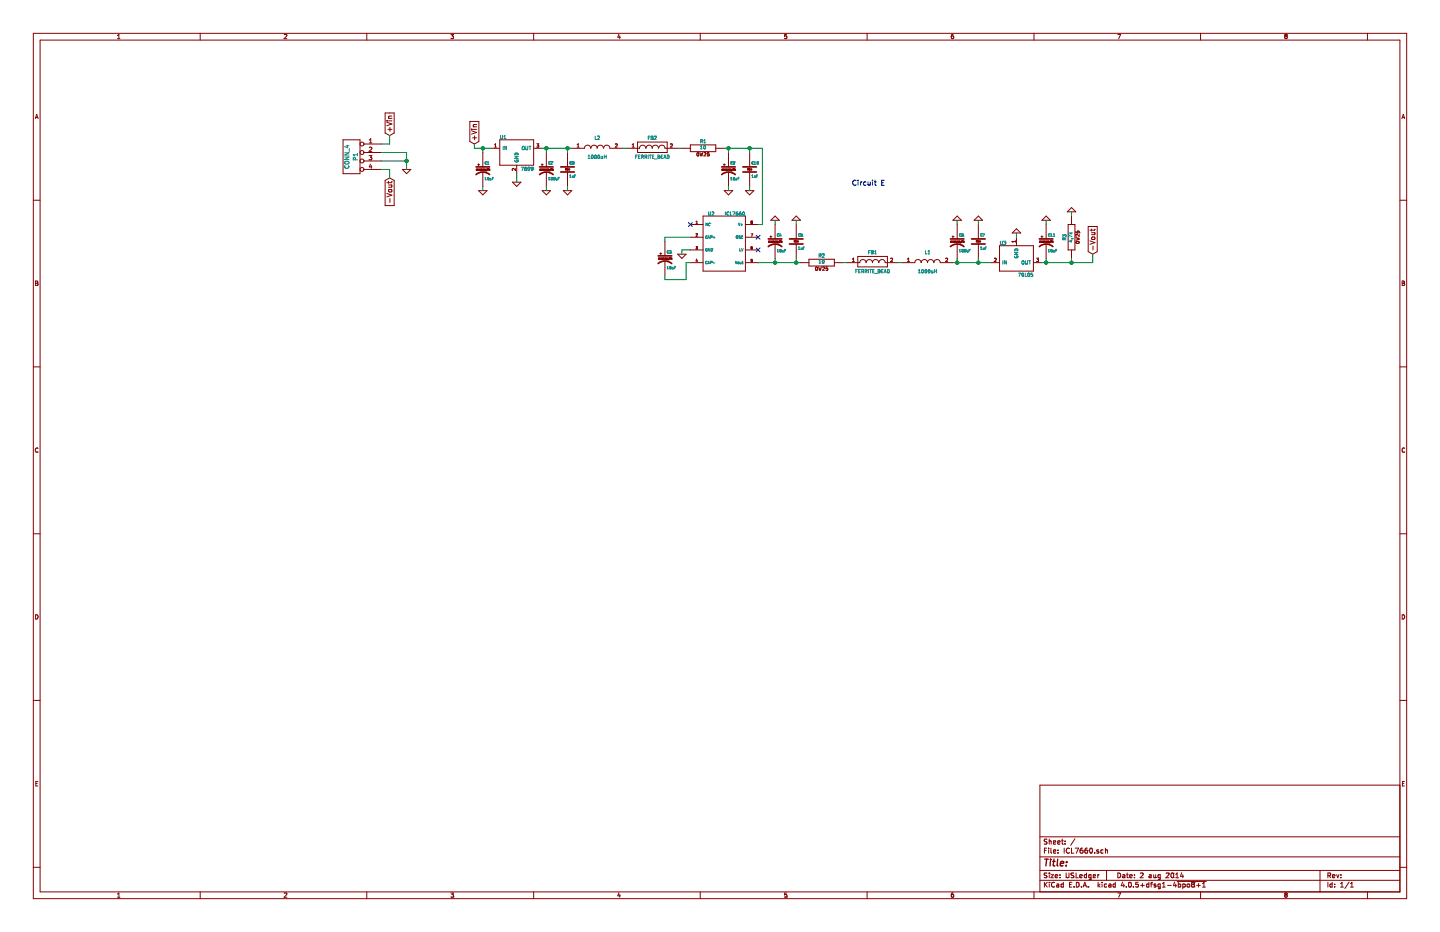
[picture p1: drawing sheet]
EESchema Schematic File Version 2
LIBS:transistors_PL
LIBS:analog_ICs_PL
LIBS:capacitors_PL
LIBS:connectors_PL
LIBS:diodes_PL
LIBS:displays_PL
LIBS:inductors_PL
LIBS:LEDs_PL
LIBS:microcontrollers_PL
LIBS:mounting_holes_PL
LIBS:opamps_PL
LIBS:opto_PL
LIBS:references_PL
LIBS:regulators_PL
LIBS:relays_PL
LIBS:resistors_PL
LIBS:switches_PL
LIBS:power
LIBS:device
LIBS:transistors
LIBS:conn
LIBS:linear
LIBS:regul
LIBS:74xx
LIBS:cmos4000
LIBS:adc-dac
LIBS:memory
LIBS:xilinx
LIBS:special
LIBS:microcontrollers
LIBS:dsp
LIBS:microchip
LIBS:analog_switches
LIBS:motorola
LIBS:texas
LIBS:intel
LIBS:audio
LIBS:interface
LIBS:digital-audio
LIBS:philips
LIBS:display
LIBS:cypress
LIBS:siliconi
LIBS:opto
LIBS:atmel
LIBS:contrib
LIBS:valves
LIBS:ICL7660-cache
EELAYER 27 0
EELAYER END
$Descr USLedger 17000 11000
encoding utf-8
Sheet 1 1
Title ""
Date "2 aug 2014"
Rev ""
Comp ""
Comment1 ""
Comment2 ""
Comment3 ""
Comment4 ""
$EndDescr
$Comp
L 7812 U1
U 1 1
P 6100 1800
F 0 "U1" H 5900 1960 40  0000 L BNN
F 1 "7809" H 6300 1630 40  0000 R TNN
F 2 "~" H 6100 1800 60  0000 C CNN
F 3 "~" H 6100 1800 60  0000 C CNN
	1    6100 1800
	1    0    0    -1  
$EndComp
$Comp
L C_EL C1
U 1 1
P 5700 2000
F 0 "C1" H 5720 2060 30  0000 L BNN
F 1 "10uF" H 5720 1910 30  0000 L TNN
F 2 "~" H 5738 1850 30  0000 C CNN
F 3 "~" H 5700 2000 60  0000 C CNN
	1    5700 2000
	1    0    0    -1  
$EndComp
$Comp
L GND #PWR01
U 1 1
P 5700 2250
F 0 "#PWR01" H 5700 2250 30  0001 C CNN
F 1 "GND" H 5700 2180 30  0001 C CNN
F 2 "" H 5700 2250 60  0000 C CNN
F 3 "" H 5700 2250 60  0000 C CNN
	1    5700 2250
	1    0    0    -1  
$EndComp
$Comp
L GND #PWR02
U 1 1
P 6100 2150
F 0 "#PWR02" H 6100 2150 30  0001 C CNN
F 1 "GND" H 6100 2080 30  0001 C CNN
F 2 "" H 6100 2150 60  0000 C CNN
F 3 "" H 6100 2150 60  0000 C CNN
	1    6100 2150
	1    0    0    -1  
$EndComp
Connection ~ 5700 1750
Wire Wire Line
	6100 2150 6100 2050
$Comp
L ICL7660 U2
U 1 1
P 8550 2650
F 0 "U2" H 8395 2780 40  0000 C CNN
F 1 "ICL7660" H 8675 2780 40  0000 C CNN
F 2 "" H 8550 2650 60  0000 C CNN
F 3 "" H 8550 2650 60  0000 C CNN
	1    8550 2650
	1    0    0    -1  
$EndComp
$Comp
L C_EL C3
U 1 1
P 7850 3050
F 0 "C3" H 7870 3110 30  0000 L BNN
F 1 "10uF" H 7870 2960 30  0000 L TNN
F 2 "~" H 7888 2900 30  0000 C CNN
F 3 "~" H 7850 3050 60  0000 C CNN
	1    7850 3050
	1    0    0    -1  
$EndComp
$Comp
L GND #PWR03
U 1 1
P 8050 3000
F 0 "#PWR03" H 8050 3000 30  0001 C CNN
F 1 "GND" H 8050 2930 30  0001 C CNN
F 2 "" H 8050 3000 60  0000 C CNN
F 3 "" H 8050 3000 60  0000 C CNN
	1    8050 3000
	1    0    0    -1  
$EndComp
Wire Wire Line
	8050 3000 8050 2950
Wire Wire Line
	8050 2950 8150 2950
Wire Wire Line
	7850 2850 7850 2800
Wire Wire Line
	7850 2800 8150 2800
Wire Wire Line
	7850 3250 7850 3300
Wire Wire Line
	7850 3300 8100 3300
Wire Wire Line
	8100 3300 8100 3100
Wire Wire Line
	8100 3100 8150 3100
$Comp
L C_EL C4
U 1 1
P 9150 2850
F 0 "C4" H 9170 2910 30  0000 L BNN
F 1 "10uF" H 9170 2760 30  0000 L TNN
F 2 "~" H 9188 2700 30  0000 C CNN
F 3 "~" H 9150 2850 60  0000 C CNN
	1    9150 2850
	1    0    0    -1  
$EndComp
$Comp
L GND #PWR04
U 1 1
P 9150 2600
F 0 "#PWR04" H 9150 2600 30  0001 C CNN
F 1 "GND" H 9150 2530 30  0001 C CNN
F 2 "" H 9150 2600 60  0000 C CNN
F 3 "" H 9150 2600 60  0000 C CNN
	1    9150 2600
	-1   0    0    1   
$EndComp
Wire Wire Line
	8950 3100 9450 3100
Wire Wire Line
	9150 3100 9150 3050
Connection ~ 9150 3100
Text GLabel 12900 3000 1    60   Input ~ 0
-Vout
NoConn ~ 8950 2800
NoConn ~ 8950 2950
NoConn ~ 8150 2650
Wire Wire Line
	9000 2650 8950 2650
Wire Wire Line
	9150 2650 9150 2600
Text Notes 10450 2200 2    60   ~ 0
Circuit E
$Comp
L FERRITE_BEAD FB1
U 1 1
P 10300 3100
F 0 "FB1" H 10300 3225 40  0000 C CNN
F 1 "FERRITE_BEAD" H 10300 3000 40  0000 C CNN
F 2 "~" H 10300 3100 60  0000 C CNN
F 3 "~" H 10300 3100 60  0000 C CNN
	1    10300 3100
	1    0    0    -1  
$EndComp
$Comp
L C_FILM C5
U 1 1
P 9400 2850
F 0 "C5" H 9420 2910 30  0000 L BNN
F 1 "1uF" H 9420 2790 30  0000 L TNN
F 2 "~" H 9438 2700 30  0000 C CNN
F 3 "~" H 9400 2850 60  0000 C CNN
	1    9400 2850
	1    0    0    -1  
$EndComp
$Comp
L GND #PWR05
U 1 1
P 9400 2600
F 0 "#PWR05" H 9400 2600 30  0001 C CNN
F 1 "GND" H 9400 2530 30  0001 C CNN
F 2 "" H 9400 2600 60  0000 C CNN
F 3 "" H 9400 2600 60  0000 C CNN
	1    9400 2600
	-1   0    0    1   
$EndComp
Wire Wire Line
	9400 2650 9400 2600
Wire Wire Line
	9400 3100 9400 3050
Connection ~ 9400 3100
$Comp
L INDUCTOR L1
U 1 1
P 10950 3100
F 0 "L1" H 10950 3225 40  0000 C CNN
F 1 "1000uH" H 10950 3000 40  0000 C CNN
F 2 "~" H 10950 3100 60  0000 C CNN
F 3 "~" H 10950 3100 60  0000 C CNN
	1    10950 3100
	1    0    0    -1  
$EndComp
$Comp
L C_EL C6
U 1 1
P 11300 2850
F 0 "C6" H 11320 2910 30  0000 L BNN
F 1 "100uF" H 11320 2760 30  0000 L TNN
F 2 "~" H 11338 2700 30  0000 C CNN
F 3 "~" H 11300 2850 60  0000 C CNN
	1    11300 2850
	1    0    0    -1  
$EndComp
$Comp
L GND #PWR06
U 1 1
P 11300 2600
F 0 "#PWR06" H 11300 2600 30  0001 C CNN
F 1 "GND" H 11300 2530 30  0001 C CNN
F 2 "" H 11300 2600 60  0000 C CNN
F 3 "" H 11300 2600 60  0000 C CNN
	1    11300 2600
	-1   0    0    1   
$EndComp
Wire Wire Line
	11300 2650 11300 2600
$Comp
L C_FILM C7
U 1 1
P 11550 2850
F 0 "C7" H 11570 2910 30  0000 L BNN
F 1 "1uF" H 11570 2790 30  0000 L TNN
F 2 "~" H 11588 2700 30  0000 C CNN
F 3 "~" H 11550 2850 60  0000 C CNN
	1    11550 2850
	1    0    0    -1  
$EndComp
$Comp
L GND #PWR07
U 1 1
P 11550 2600
F 0 "#PWR07" H 11550 2600 30  0001 C CNN
F 1 "GND" H 11550 2530 30  0001 C CNN
F 2 "" H 11550 2600 60  0000 C CNN
F 3 "" H 11550 2600 60  0000 C CNN
	1    11550 2600
	-1   0    0    1   
$EndComp
Wire Wire Line
	11550 2650 11550 2600
Wire Wire Line
	11550 3100 11550 3050
Wire Wire Line
	11300 3100 11300 3050
Connection ~ 11300 3100
Connection ~ 11550 3100
Wire Wire Line
	10600 3100 10650 3100
Wire Wire Line
	12900 3100 12900 3000
$Comp
L 79L05 U3
U 1 1
P 12000 3050
F 0 "U3" H 11800 3210 40  0000 L BNN
F 1 "79L05" H 12200 2880 40  0000 R TNN
F 2 "~" H 12000 3050 60  0000 C CNN
F 3 "~" H 12000 3050 60  0000 C CNN
	1    12000 3050
	1    0    0    -1  
$EndComp
$Comp
L C_EL C11
U 1 1
P 12350 2850
F 0 "C11" H 12370 2910 30  0000 L BNN
F 1 "10uF" H 12370 2760 30  0000 L TNN
F 2 "~" H 12388 2700 30  0000 C CNN
F 3 "~" H 12350 2850 60  0000 C CNN
	1    12350 2850
	1    0    0    -1  
$EndComp
$Comp
L GND #PWR08
U 1 1
P 12350 2600
F 0 "#PWR08" H 12350 2600 30  0001 C CNN
F 1 "GND" H 12350 2530 30  0001 C CNN
F 2 "" H 12350 2600 60  0000 C CNN
F 3 "" H 12350 2600 60  0000 C CNN
	1    12350 2600
	-1   0    0    1   
$EndComp
Wire Wire Line
	12350 2650 12350 2600
Wire Wire Line
	12350 3100 12350 3050
Connection ~ 12350 3100
$Comp
L GND #PWR09
U 1 1
P 12000 2750
F 0 "#PWR09" H 12000 2750 30  0001 C CNN
F 1 "GND" H 12000 2680 30  0001 C CNN
F 2 "" H 12000 2750 60  0000 C CNN
F 3 "" H 12000 2750 60  0000 C CNN
	1    12000 2750
	-1   0    0    1   
$EndComp
Wire Wire Line
	12000 2800 12000 2750
$Comp
L R_0W25 R2
U 1 1
P 9700 3100
F 0 "R2" V 9780 3100 40  0000 C CNN
F 1 "10" V 9707 3101 40  0000 C CNN
F 2 "~" V 9630 3100 30  0000 C CNN
F 3 "~" H 9700 3100 30  0000 C CNN
	1    9700 3100
	0    -1   -1   0   
$EndComp
Wire Wire Line
	9950 3100 10000 3100
Wire Wire Line
	11250 3100 11700 3100
$Comp
L C_EL C2
U 1 1
P 6450 2000
F 0 "C2" H 6470 2060 30  0000 L BNN
F 1 "100uF" H 6470 1910 30  0000 L TNN
F 2 "~" H 6488 1850 30  0000 C CNN
F 3 "~" H 6450 2000 60  0000 C CNN
	1    6450 2000
	1    0    0    -1  
$EndComp
$Comp
L GND #PWR010
U 1 1
P 6450 2250
F 0 "#PWR010" H 6450 2250 30  0001 C CNN
F 1 "GND" H 6450 2180 30  0001 C CNN
F 2 "" H 6450 2250 60  0000 C CNN
F 3 "" H 6450 2250 60  0000 C CNN
	1    6450 2250
	1    0    0    -1  
$EndComp
Connection ~ 6450 1750
$Comp
L FERRITE_BEAD FB2
U 1 1
P 7700 1750
F 0 "FB2" H 7700 1875 40  0000 C CNN
F 1 "FERRITE_BEAD" H 7700 1650 40  0000 C CNN
F 2 "~" H 7700 1750 60  0000 C CNN
F 3 "~" H 7700 1750 60  0000 C CNN
	1    7700 1750
	1    0    0    -1  
$EndComp
$Comp
L C_FILM C8
U 1 1
P 6700 2000
F 0 "C8" H 6720 2060 30  0000 L BNN
F 1 "1uF" H 6720 1940 30  0000 L TNN
F 2 "~" H 6738 1850 30  0000 C CNN
F 3 "~" H 6700 2000 60  0000 C CNN
	1    6700 2000
	1    0    0    -1  
$EndComp
$Comp
L GND #PWR011
U 1 1
P 6700 2250
F 0 "#PWR011" H 6700 2250 30  0001 C CNN
F 1 "GND" H 6700 2180 30  0001 C CNN
F 2 "" H 6700 2250 60  0000 C CNN
F 3 "" H 6700 2250 60  0000 C CNN
	1    6700 2250
	1    0    0    -1  
$EndComp
Connection ~ 6700 1750
$Comp
L INDUCTOR L2
U 1 1
P 7050 1750
F 0 "L2" H 7050 1875 40  0000 C CNN
F 1 "1000uH" H 7050 1650 40  0000 C CNN
F 2 "~" H 7050 1750 60  0000 C CNN
F 3 "~" H 7050 1750 60  0000 C CNN
	1    7050 1750
	1    0    0    -1  
$EndComp
$Comp
L C_EL C9
U 1 1
P 8600 2000
F 0 "C9" H 8620 2060 30  0000 L BNN
F 1 "10uF" H 8620 1910 30  0000 L TNN
F 2 "~" H 8638 1850 30  0000 C CNN
F 3 "~" H 8600 2000 60  0000 C CNN
	1    8600 2000
	1    0    0    -1  
$EndComp
$Comp
L GND #PWR012
U 1 1
P 8600 2250
F 0 "#PWR012" H 8600 2250 30  0001 C CNN
F 1 "GND" H 8600 2180 30  0001 C CNN
F 2 "" H 8600 2250 60  0000 C CNN
F 3 "" H 8600 2250 60  0000 C CNN
	1    8600 2250
	1    0    0    -1  
$EndComp
$Comp
L C_FILM C10
U 1 1
P 8850 2000
F 0 "C10" H 8870 2060 30  0000 L BNN
F 1 "1uF" H 8870 1940 30  0000 L TNN
F 2 "~" H 8888 1850 30  0000 C CNN
F 3 "~" H 8850 2000 60  0000 C CNN
	1    8850 2000
	1    0    0    -1  
$EndComp
$Comp
L GND #PWR013
U 1 1
P 8850 2250
F 0 "#PWR013" H 8850 2250 30  0001 C CNN
F 1 "GND" H 8850 2180 30  0001 C CNN
F 2 "" H 8850 2250 60  0000 C CNN
F 3 "" H 8850 2250 60  0000 C CNN
	1    8850 2250
	1    0    0    -1  
$EndComp
Connection ~ 8600 1750
Connection ~ 8850 1750
Wire Wire Line
	8000 1750 8050 1750
$Comp
L R_0W25 R1
U 1 1
P 8300 1750
F 0 "R1" V 8380 1750 40  0000 C CNN
F 1 "10" V 8307 1751 40  0000 C CNN
F 2 "~" V 8230 1750 30  0000 C CNN
F 3 "~" H 8300 1750 30  0000 C CNN
	1    8300 1750
	0    -1   -1   0   
$EndComp
Wire Wire Line
	7350 1750 7400 1750
Wire Wire Line
	8550 1750 9000 1750
Wire Wire Line
	6400 1750 6750 1750
Wire Wire Line
	8600 1800 8600 1750
Wire Wire Line
	8850 1800 8850 1750
Wire Wire Line
	8600 2250 8600 2200
Wire Wire Line
	8850 2250 8850 2200
Wire Wire Line
	6700 1800 6700 1750
Wire Wire Line
	6450 1800 6450 1750
Wire Wire Line
	6450 2250 6450 2200
Wire Wire Line
	6700 2250 6700 2200
Wire Wire Line
	9000 1750 9000 2650
Wire Wire Line
	5700 2200 5700 2250
Wire Wire Line
	5700 1750 5700 1800
$Comp
L R_0W25 R3
U 1 1
P 12650 2800
F 0 "R3" V 12730 2800 40  0000 C CNN
F 1 "4.7k" V 12657 2801 40  0000 C CNN
F 2 "~" V 12580 2800 30  0000 C CNN
F 3 "~" H 12650 2800 30  0000 C CNN
	1    12650 2800
	-1   0    0    1   
$EndComp
Wire Wire Line
	12300 3100 12900 3100
Wire Wire Line
	12650 3100 12650 3050
Connection ~ 12650 3100
$Comp
L GND #PWR014
U 1 1
P 12650 2500
F 0 "#PWR014" H 12650 2500 30  0001 C CNN
F 1 "GND" H 12650 2430 30  0001 C CNN
F 2 "" H 12650 2500 60  0000 C CNN
F 3 "" H 12650 2500 60  0000 C CNN
	1    12650 2500
	-1   0    0    1   
$EndComp
Wire Wire Line
	12650 2550 12650 2500
$Comp
L CONN_4 P1
U 1 1
P 4150 1850
F 0 "P1" V 4100 1850 50  0000 C CNN
F 1 "CONN_4" V 4200 1850 50  0000 C CNN
F 2 "" H 4150 1850 60  0000 C CNN
F 3 "" H 4150 1850 60  0000 C CNN
	1    4150 1850
	-1   0    0    -1  
$EndComp
Text GLabel 5600 1700 1    60   Input ~ 0
+Vin
Wire Wire Line
	5600 1700 5600 1750
Wire Wire Line
	5600 1750 5800 1750
Text GLabel 4600 1600 1    60   Input ~ 0
+Vin
Text GLabel 4600 2100 3    60   Input ~ 0
-Vout
$Comp
L GND #PWR015
U 1 1
P 4800 2000
F 0 "#PWR015" H 4800 2000 30  0001 C CNN
F 1 "GND" H 4800 1930 30  0001 C CNN
F 2 "" H 4800 2000 60  0000 C CNN
F 3 "" H 4800 2000 60  0000 C CNN
	1    4800 2000
	1    0    0    -1  
$EndComp
Wire Wire Line
	4500 1700 4600 1700
Wire Wire Line
	4600 1700 4600 1600
Wire Wire Line
	4500 2000 4600 2000
Wire Wire Line
	4600 2000 4600 2100
Wire Wire Line
	4500 1900 4800 1900
Wire Wire Line
	4800 1800 4800 2000
Wire Wire Line
	4500 1800 4800 1800
Connection ~ 4800 1900
$EndSCHEMATC
